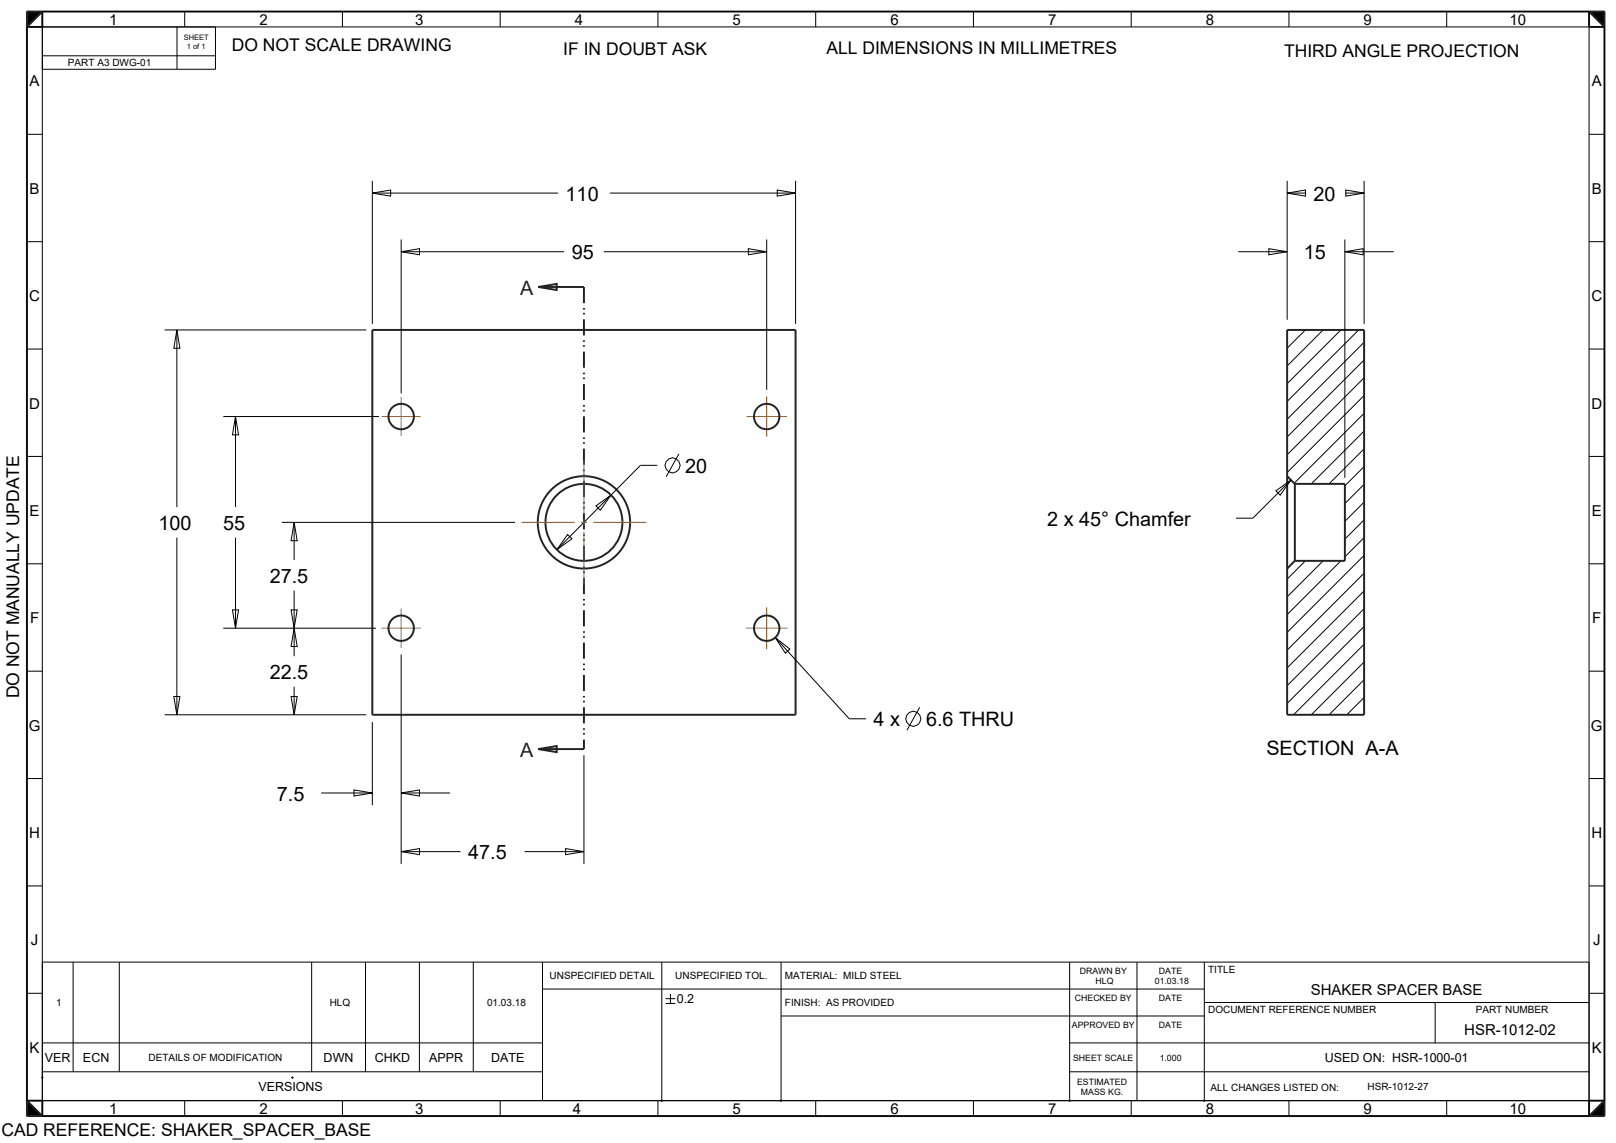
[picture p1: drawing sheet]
<svg xmlns="http://www.w3.org/2000/svg" width="420mm" height="297mm" viewBox="0 0 420 297" stroke-linecap="round" stroke-linejoin="round" font-family="sans-serif">
<path d="M7 3h4l-4 4zM413 3h4v4zM7 286l4 4h-4zM413 290l4-4v4z" fill="#000"/>
<g fill="none" stroke="#000" stroke-width=".26">
<path d="M7 3h4l-4 4zM7 7h410v279h-410zM11 3h402v287h-402zM11 14.5h45M46 7v11M48 3v4M56 7v11h-45M89 3v4M130 3v4M171 3v4M212 3v4M253 3v4"/>
<path d="M294 3v4M335 3v4M376 3v4M413 3h4v4zM7 34.9h4M413 34.9h4M96.8 50.2l4.7-.8v1.6zM96.8 47v37.1M96.8 50.2h48.2M158.5 50.2h48.3M202 49.4l4.8 .8-4.8 .8zM206.8 47v37.1"/>
<path d="M334.5 50.2l4.8-.8v1.6zM334.5 50.2h4.9M334.5 47v36.1M349.7 50.2h4.8M349.8 49.4l4.7 .8-4.7 .8zM354.5 47v37.1M7 62.8h4M104.3 65.4l4.7-.8v1.6zM104.3 62.2v40M104.3 65.4h42.3M156.9 65.4h42.4M194.5 64.6l4.8 .8-4.8 .8z"/>
<path d="M199.3 62.2v39.1M321.8 65.4h12.7M329.8 64.6l4.7 .8-4.7 .8zM349.5 65.4l4.8-.8v1.6zM349.5 65.4h12.7M349.5 62.2v62M413 62.8h4M7 90.7h4M42.8 85.7h52.4M46 85.7l.8 4.8h-1.6zM46 85.7v46.1M334.7 85.7l-.2 .2"/>
<path d="M339.3 85.7l-4.8 4.8M343.9 85.7l-9.4 9.4M348.5 85.7l-14 14M353.1 85.7l-18.6 18.6M354.5 88.9l-20 20M354.5 93.5l-20 20M354.5 98.2l-20 20M413 90.7h4M7 118.6h4M58 108.2h40.5M61.2 108.2l.8 4.8h-1.6zM61.2 108.2v23.6"/>
<path d="M176.4 117.9l-3.3 6M354.5 102.8l-20 20M354.5 107.4l-18.1 18.2M354.5 112l-13.7 13.7M354.5 116.6l-9.1 9.1M413 118.6h4M46 139.7v46M61.2 139.7v23.5M73.3 135.7h60.5M76.4 135.7l.8 4.8h-1.5zM76.4 135.7v9.8M147.5 138.9l1.1 1.1-3.9 2.8z"/>
<path d="M154.9 131.5l3.9-2.9-2.8 4zM170.8 120.9h-4.3l-21.8 21.9M331.6 127.5l3.9-2.8-2.8 4zM335.5 124.7l-9.9 9.9h-4.3M354.5 121.2l-5 5M354.5 125.9l-5 5M354.5 130.5l-5 5M354.5 135.1l-5 5M354.5 139.7l-5 5M7 146.5h4M60.4 158.5h1.6l-.8 4.7zM75.7 158.5h1.5l-.8 4.7z"/>
<path d="M76.4 153.5v17M339.3 145.7l-4.8 4.8M343.9 145.7l-9.4 9.4M348.5 145.7l-14 14M354.5 144.3l-20 20M354.5 148.9l-20 20M354.5 153.5l-20 20M354.5 158.2l-20 20M413 146.5h4M7 174.4h4M58 163.2h39.7M76.4 163.2l.8 4.8h-1.5z"/>
<path d="M76.4 178.5v7.2M104.3 170v54.5M201.5 165.7l3.8 3-1.2 1zM201.5 165.7l19.2 21.1h4.4M354.5 162.8l-20 20M354.5 167.4l-18.3 18.3M354.5 172l-13.7 13.7M354.5 176.6l-9.1 9.1M413 174.4h4M42.8 185.7h52.4M45.2 181h1.6l-.8 4.7zM75.7 181h1.5l-.8 4.7z"/>
<path d="M96.8 187.6v21.6M151.8 196.2v28.3M239 183.8l-3.3 5.9M354.5 181.2l-4.5 4.5M7 202.3h4M83.5 206.1h13.3M92 205.3l4.8 .8-4.8 .7zM104.3 206.1l4.7-.8v1.5zM104.3 206.1h12.7M413 202.3h4M7 230.2h4M104.3 221.3l4.7-.8v1.6z"/>
<path d="M104.3 221.3h15.4M136.4 221.3h15.4M147 220.5l4.8 .8-4.8 .8zM413 230.2h4M7 258.1h4M11 250h402M19 250v28.5M31 250v28.5M81 250v28.5M95 250v28.5M109 250v28.5M123 250v28.5"/>
<path d="M141 257h172M141 250v36M172 250v36M173 259.5h2.5M174.3 258.2v2.5M203 250v36M278 250v36M295.5 250v36M313 250v36M413 258.1h4M11 271h130M11 278.5h130"/>
<path d="M173 260.7h2.5M203 264h110M278 271h135M278 278.5h135M313 260.5h100M373 260.5v10.5M7 286l4 4h-4zM48 286v4M89 286v4M130 286v4M171 286v4M212 286v4"/>
<path d="M253 286v4M294 286v4M335 286v4M376 286v4M413 290l4-4v4z"/>
<circle cx="174.8" cy="120.9" r="1.95"/>
<circle cx="237.3" cy="186.8" r="1.95"/>
</g>
<g fill="none" stroke="#222226" stroke-width=".51">
<path d="M7 7l4-4v4zM7 3h410v287h-410zM413 3l4 4h-4zM139.9 74.6l4.8-.8v1.6zM139.9 74.6h11.9M96.8 85.7h110v100h-110zM334.5 85.7h20v100h-20zM334.5 123.7l2 2M336.5 125.7h13v20h-13M336.5 125.7v20M336.5 145.7l-2 2M139.9 194.6l4.8-.7v1.5z"/>
<path d="M139.9 194.6h11.9M10.8 279.8l.4 .4M11.2 279.8l-.4 .4M75.8 279.8l.4 .4M76.2 279.8l-.4 .4M7 286h4v4zM171.8 285.8l.4 .4M172.2 285.8l-.4 .4M202.8 285.8l.4 .4M203.2 285.8l-.4 .4M277.8 285.8l.4 .4M278.2 285.8l-.4 .4"/>
<path d="M312.8 285.8l.4 .4M313.2 285.8l-.4 .4M413 286h4l-4 4z"/>
<circle cx="151.8" cy="135.7" r="12"/>
<circle cx="151.8" cy="135.7" r="10"/>
</g>
<path d="M151.8 74.6v120" fill="none" stroke="#222226" stroke-width=".51" stroke-dasharray="4.2 1.3 .4 .8 .4 1.3" stroke-linecap="butt"/>
<!-- layer: 02___PRT_ALL_AXES -->
<g fill="none" stroke="#963" stroke-width=".26">
<path d="M99.2 108.2h10.1M104.3 103.2v10.1M151.8 119.5v13.8M194 108.2h10.5M199.3 103v10.5M135.6 135.7h13.8M151 135.7h1.6M151.8 134.9v1.6M151.8 138.1v13.8M154.2 135.7h13.8M104.3 158.1v10.3M199.3 157.8v10.9"/>
<path d="M99.1 163.2h10.3M193.8 163.2h10.9"/>
</g>
<g fill="none" stroke="#222226" stroke-width=".51">
<circle cx="104.3" cy="108.2" r="3.3"/>
<circle cx="199.3" cy="108.2" r="3.3"/>
<circle cx="104.3" cy="163.2" r="3.3"/>
<circle cx="199.3" cy="163.2" r="3.3"/>
</g>
<g font-size="5.2">
<text x="147" y="52.2">110</text>
<text x="341.4" y="52.2">20</text>
<text x="148.6" y="67.4">95</text>
<text x="338.9" y="67.4">15</text>
<text x="178.1" y="122.9">20</text>
<text x="41.2" y="137.7">100</text>
<text x="58" y="137.7">55</text>
<text x="272.2" y="136.6">2 x 45° Chamfer</text>
<text x="70.1" y="151.5">27.5</text>
<text x="70.1" y="176.5">22.5</text>
<text x="227.1" y="188.8">4 x</text>
<text x="240.7" y="188.8">6.6 THRU</text>
<text x="329.1" y="196.3">SECTION A-A</text>
<text x="72" y="208">7.5</text>
<text x="121.7" y="223.3">47.5</text>
</g>
<g font-size="5.2" fill="#222226">
<text x="135.2" y="76.6">A</text>
<text x="135.2" y="196.6">A</text>
</g>
<g font-size="4.6">
<text x="60.2" y="13.4">DO NOT SCALE DRAWING</text>
<text x="146.4" y="14.3">IF IN DOUBT ASK</text>
<text x="214.8" y="14">ALL DIMENSIONS IN MILLIMETRES</text>
<text x="333.7" y="14.8">THIRD ANGLE PROJECTION</text>
<text x="5" y="181.5" transform="rotate(-90 5 181.5)">DO NOT MANUALLY UPDATE</text>
<text x=".4" y="295.1">CAD REFERENCE: SHAKER_SPACER_BASE</text>
</g>
<g font-size="3.9">
<text x="28.4" y="6.5">1</text>
<text x="67.4" y="6.5">2</text>
<text x="107.9" y="6.5">3</text>
<text x="149.4" y="6.5">4</text>
<text x="190.4" y="6.5">5</text>
<text x="231.4" y="6.5">6</text>
<text x="272.4" y="6.5">7</text>
<text x="313.4" y="6.5">8</text>
<text x="354.4" y="6.5">9</text>
<text x="392.3" y="6.5">10</text>
<text x="7.7" y="22.5">A</text>
<text x="413.7" y="22.5">A</text>
<text x="7.7" y="50.4">B</text>
<text x="413.7" y="50.4">B</text>
<text x="7.6" y="78.3">C</text>
<text x="413.6" y="78.3">C</text>
<text x="7.6" y="106.2">D</text>
<text x="413.6" y="106.2">D</text>
<text x="7.7" y="134.1">E</text>
<text x="413.7" y="134.1">E</text>
<text x="7.8" y="162">F</text>
<text x="413.8" y="162">F</text>
<text x="7.5" y="189.9">G</text>
<text x="413.5" y="189.9">G</text>
<text x="7.6" y="217.8">H</text>
<text x="413.6" y="217.8">H</text>
<text x="8" y="245.7">J</text>
<text x="414" y="245.7">J</text>
<text x="340.7" y="258.5">SHAKER SPACER BASE</text>
<text x="380.5" y="269">HSR-1012-02</text>
<text x="7.7" y="273.6">K</text>
<text x="413.7" y="273.6">K</text>
<text x="28.4" y="289.5">1</text>
<text x="67.4" y="289.5">2</text>
<text x="107.9" y="289.5">3</text>
<text x="148.9" y="289.5">4</text>
<text x="190.4" y="289.5">5</text>
<text x="231.4" y="289.5">6</text>
<text x="272.4" y="289.5">7</text>
<text x="313.4" y="289.5">8</text>
<text x="354.4" y="289.5">9</text>
<text x="392.3" y="289.5">10</text>
</g>
<g font-size="3.3">
<text x="175.9" y="260.7">0.2</text>
<text x="11.7" y="276">VER</text>
<text x="21.6" y="276">ECN</text>
<text x="84.1" y="276">DWN</text>
<text x="97.4" y="276">CHKD</text>
<text x="111.6" y="276">APPR</text>
<text x="127.7" y="276">DATE</text>
<text x="344.3" y="276">USED ON: HSR-1000-01</text>
<text x="67.2" y="283.5">VERSIONS</text>
</g>
<g font-size="2.6">
<text x="17.7" y="17.3">PART A3 DWG-01</text>
<text x="142.8" y="254.5">UNSPECIFIED DETAIL</text>
<text x="175.5" y="254.5">UNSPECIFIED TOL.</text>
<text x="204" y="254.5">MATERIAL: MILD STEEL</text>
<text x="314" y="252.7">TITLE</text>
<text x="14.6" y="261.5">1</text>
<text x="85.7" y="261.5">HLQ</text>
<text x="126.6" y="261.5">01.03.18</text>
<text x="204" y="261.5">FINISH: AS PROVIDED</text>
<text x="314" y="263.2">DOCUMENT REFERENCE NUMBER</text>
<text x="383.5" y="263.2">PART NUMBER</text>
<text x="38.6" y="275.7">DETAILS OF MODIFICATION</text>
<text x="314.6" y="283.4">ALL CHANGES LISTED ON:</text>
<text x="355.4" y="283.2">HSR-1012-27</text>
</g>
<g font-size="2.3">
<text x="280.6" y="253">DRAWN BY</text>
<text x="284.7" y="255.6">HLQ</text>
<text x="300.1" y="255.6">01.03.18</text>
<text x="301.2" y="253">DATE</text>
<text x="279.4" y="260">CHECKED BY</text>
<text x="301.2" y="260">DATE</text>
<text x="278.6" y="267">APPROVED BY</text>
<text x="301.2" y="267">DATE</text>
<text x="278.9" y="275.6">SHEET SCALE</text>
<text x="301.4" y="275.6">1.000</text>
<text x="279.9" y="281.8">ESTIMATED</text>
<text x="280.9" y="284.4">MASS KG.</text>
</g>
<g font-size="2">
<text x="47.7" y="10.4">SHEET</text>
<text x="48.6" y="12.6">1 of 1</text>
</g>
</svg>
